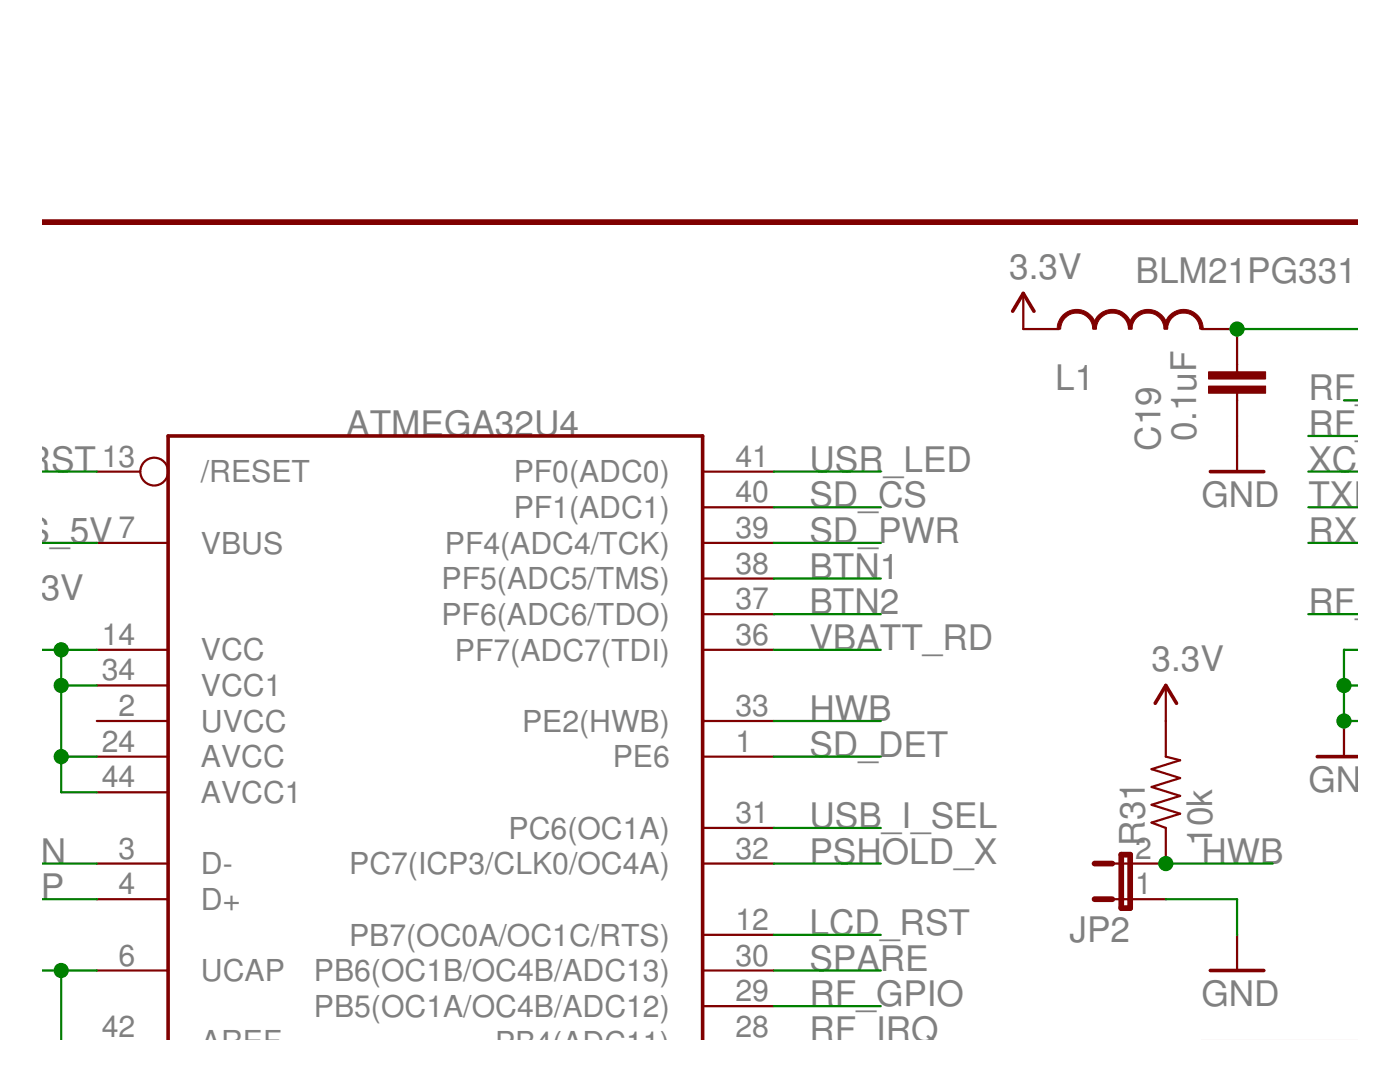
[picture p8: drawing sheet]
<svg xmlns="http://www.w3.org/2000/svg" width="279mm" height="216mm" viewBox="0 0 279 216" stroke-linecap="round" stroke-linejoin="round" font-family="sans-serif">
<g fill="#800000" stroke="#800000" stroke-width=".72">
<path d="M33.5 87h106.7z"/>
<path d="M140.2 87v120.4z"/>
<path d="M33.5 87v120.4z"/>
<path d="M262.9 151h8z"/>
<path d="M204.2 58.5l2.2 3.6z"/>
<path d="M204.2 58.5l-2.1 3.6z"/>
<path d="M241.5 94.1h10.7z"/>
<path d="M241.5 193.7h10.7z"/>
<path d="M232.7 136.8l2.1 3.5z"/>
<path d="M232.7 136.8l-2.2 3.5z"/>
</g>
<g fill="#800000" stroke="#800000" stroke-width=".44">
<path d="M19.3 129.7h14.2z"/>
<path d="M19.3 143.9h14.2z"/>
<path d="M19.3 172.3h14.2z"/>
<path d="M19.3 151h14.2z"/>
<path d="M140.2 172.3h14.3z"/>
<path d="M140.2 165.2h14.3z"/>
<path d="M140.2 193.7h14.3z"/>
<path d="M140.2 200.8h14.3z"/>
<path d="M140.2 186.5h14.3z"/>
<path d="M19.3 94.1h8.7z"/>
<path d="M19.3 179.4h14.2z"/>
<path d="M19.3 193.7h14.2z"/>
<path d="M140.2 143.9h14.3z"/>
<path d="M140.2 94.1h14.3z"/>
<path d="M140.2 101.2h14.3z"/>
<path d="M140.2 108.3h14.3z"/>
<path d="M140.2 115.4h14.3z"/>
<path d="M140.2 122.6h14.3z"/>
<path d="M140.2 129.7h14.3z"/>
<path d="M140.2 151h14.3z"/>
<path d="M19.3 108.3h14.2z"/>
<path d="M19.3 158.1h14.2z"/>
<path d="M19.3 136.8h14.2z"/>
<path d="M268.2 143.9v7.1z"/>
<path d="M204.2 58.5v7.2z"/>
<path d="M204.2 65.7h7.1z"/>
<path d="M239.8 65.7h7.1z"/>
<path d="M246.9 79.9v7.1z"/>
<path d="M246.9 65.7v7.1z"/>
<path d="M246.9 78.5v1.4z"/>
<path d="M246.9 72.8v1.4z"/>
<path d="M246.9 87v7.1z"/>
<path d="M225.5 179.4h7.2z"/>
<path d="M222 179.4h3.5z"/>
<path d="M225.5 172.3h7.2z"/>
<path d="M222 172.3h3.5z"/>
<path d="M246.9 186.5v7.2z"/>
<path d="M232.7 143.9v7.1z"/>
<path d="M232.7 165.2v7.1z"/>
<path d="M229.8 164.1l2.9 1.1z"/>
<path d="M229.8 164.1l5.7-1.7z"/>
<path d="M229.8 160.6l5.7 1.8z"/>
<path d="M229.8 160.6l5.7-1.8z"/>
<path d="M229.8 157l5.7 1.8z"/>
<path d="M229.8 157l5.7-1.7z"/>
<path d="M229.8 153.5l5.7 1.8z"/>
<path d="M229.8 153.5l5.7-1.8z"/>
<path d="M232.7 151l2.8 .7z"/>
<path d="M232.7 136.8v7.1z"/>
</g>
<circle cx="30.8" cy="94.1" r="2.77" fill="none" stroke="#800000" stroke-width=".44"/>
<g fill="#800000" stroke="#800000" stroke-width="1.1">
<path d="M8.5 44.3h262.4z"/>
<path d="M218.4 179.4h3.6z"/>
<path d="M218.4 172.3h3.6z"/>
<path d="M225.5 170.5v10.7z"/>
<path d="M223.8 170.5h1.7z"/>
<path d="M223.8 170.5v10.7z"/>
<path d="M223.8 181.2h1.7z"/>
</g>
<g fill="#800000" stroke="#800000" stroke-width=".2">
<path d="M212.1 62.9a3.8 3.8 0 0 1 2.8-1.2v.8a3.2 3.2 0 0 0-3.2 3.2h-.7v-.3a3.9 3.9 0 0 1 1.1-2.5z" fill-rule="evenodd"/>
<path d="M214.9 61.7a3.9 3.9 0 0 1 3.9 4h-.7a3.2 3.2 0 0 0-3.2-3.2z" fill-rule="evenodd"/>
<path d="M219.2 62.9a3.8 3.8 0 0 1 2.8-1.2v.8a3.2 3.2 0 0 0-3.2 3.2h-.7v-.3a3.9 3.9 0 0 1 1.1-2.5z" fill-rule="evenodd"/>
<path d="M222 61.7a3.9 3.9 0 0 1 3.9 4h-.7a3.2 3.2 0 0 0-3.2-3.2z" fill-rule="evenodd"/>
<path d="M226.3 62.9a3.8 3.8 0 0 1 2.8-1.2v.8a3.2 3.2 0 0 0-3.2 3.2h-.7v-.3a3.9 3.9 0 0 1 1.1-2.5z" fill-rule="evenodd"/>
<path d="M229.1 61.7a3.9 3.9 0 0 1 3.9 4h-.7a3.2 3.2 0 0 0-3.2-3.2z" fill-rule="evenodd"/>
<path d="M233.4 62.9a3.8 3.8 0 0 1 2.8-1.2v.8a3.2 3.2 0 0 0-3.2 3.2h-.7v-.3a3.9 3.9 0 0 1 1.1-2.5z" fill-rule="evenodd"/>
<path d="M236.2 61.7a3.9 3.9 0 0 1 3.9 4h-.7a3.2 3.2 0 0 0-3.2-3.2z" fill-rule="evenodd"/>
</g>
<g fill="#800000" stroke="#800000" stroke-width=".2">
<path d="M241.2 74.2h11.4v1.4h-11.4z"/>
<path d="M241.2 77h11.4v1.5h-11.4z"/>
</g>
<g fill="#008000" stroke="#008000" stroke-width=".44">
<path d="M8.5 108.3h10.8z"/>
<path d="M8.5 179.4h10.8z"/>
<path d="M8.5 172.3h10.8z"/>
<path d="M268.2 136.8v7.1z"/>
<path d="M268.2 129.7v7.1z"/>
<path d="M268.2 129.7h2.7z"/>
<path d="M268.2 136.8h2.7z"/>
<path d="M268.2 143.9h2.7z"/>
<path d="M232.7 179.4h14.2z"/>
<path d="M246.9 179.4v7.1z"/>
<path d="M8.5 94.1h10.8z"/>
<path d="M12.2 129.7h7.1z"/>
<path d="M12.2 129.7v7.1z"/>
<path d="M12.2 136.8h7.1z"/>
<path d="M12.2 136.8v14.2z"/>
<path d="M12.2 151h7.1z"/>
<path d="M12.2 151v7.1z"/>
<path d="M12.2 158.1h7.1z"/>
<path d="M8.5 129.7h3.7z"/>
<path d="M12.2 193.7h7.1z"/>
<path d="M12.2 193.7v13.7z"/>
<path d="M8.5 193.7h3.7z"/>
<path d="M154.5 143.9h21.3z"/>
<path d="M232.7 172.3h21.3z"/>
<path d="M154.5 186.5h21.3z"/>
<path d="M154.5 165.2h21.3z"/>
<path d="M261.1 87h9.8z"/>
<path d="M154.5 101.2h21.3z"/>
<path d="M154.5 151h21.3z"/>
<path d="M154.5 108.3h21.3z"/>
<path d="M268.2 79.9h2.7z"/>
<path d="M261.1 122.6h9.8z"/>
<path d="M154.5 200.8h21.3z"/>
<path d="M246.9 65.7h24z"/>
<path d="M154.5 94.1h21.3z"/>
<path d="M154.5 129.7h21.3z"/>
<path d="M261.1 101.2h9.8z"/>
<path d="M261.1 108.3h9.8z"/>
<path d="M261.1 94.1h9.8z"/>
<path d="M154.5 115.4h21.3z"/>
<path d="M154.5 122.6h21.3z"/>
<path d="M154.5 193.7h21.3z"/>
<path d="M154.5 172.3h21.3z"/>
</g>
<g fill="#008000" stroke="#008000" stroke-width=".2">
<circle cx="268.2" cy="143.9" r="1.42"/>
<circle cx="268.2" cy="136.8" r="1.42"/>
<circle cx="12.2" cy="129.7" r="1.42"/>
<circle cx="12.2" cy="136.8" r="1.42"/>
<circle cx="12.2" cy="151" r="1.42"/>
<circle cx="12.2" cy="193.7" r="1.42"/>
<circle cx="232.7" cy="172.3" r="1.42"/>
<circle cx="246.9" cy="65.7" r="1.42"/>
</g>
<g font-size="7" fill="#808080">
<text x="201.4" y="55.7">3.3V</text>
<text x="226.6" y="56.4">BLM21PG331SN</text>
<text x="210.6" y="77.7">L1</text>
<text x="261.1" y="79.9">RF_IR</text>
<text x="69.1" y="87">ATMEGA32U4</text>
<text x="231.6" y="89.9" transform="rotate(-90 231.6 89.9)">C19</text>
<text x="238.7" y="87.9" transform="rotate(-90 238.7 87.9)">0.1uF</text>
<text x="261.1" y="87">RF_CS</text>
<text x="5.1" y="94.1">RST</text>
<text x="161.6" y="94.1">USR_LED</text>
<text x="261.1" y="94.1">XCK</text>
<text x="161.6" y="101.2">SD_CS</text>
<text x="239.8" y="101.2">GND</text>
<text x="261.1" y="101.2">TXD1</text>
<text x=".2" y="108.3">US_5V</text>
<text x="161.6" y="108.3">SD_PWR</text>
<text x="261.1" y="108.3">RXD1</text>
<text x="2.3" y="119.7">3.3V</text>
<text x="161.6" y="115.4">BTN1</text>
<text x="161.6" y="122.5">BTN2</text>
<text x="261.1" y="122.5">RF_SD</text>
<text x="161.6" y="129.7">VBATT_RD</text>
<text x="229.8" y="133.9">3.3V</text>
<text x="161.6" y="143.9">HWB</text>
<text x="161.6" y="151">SD_DET</text>
<text x="261.1" y="158.1">GND</text>
<text x="161.6" y="165.2">USB_I_SEL</text>
<text x="3.1" y="172.3">DN</text>
<text x="161.6" y="172.3">PSHOLD_X</text>
<text x="228.5" y="168.8" transform="rotate(-90 228.5 168.8)">R31</text>
<text x="239.8" y="172.3">HWB</text>
<text x="241.9" y="168.8" transform="rotate(-90 241.9 168.8)">10k</text>
<text x="3.1" y="179.4">DP</text>
<text x="161.6" y="186.5">LCD_RST</text>
<text x="213.4" y="188">JP2</text>
<text x="161.6" y="193.7">SPARE</text>
<text x="161.6" y="200.8">RF_GPIO</text>
<text x="239.8" y="200.8">GND</text>
<text x="161.6" y="207.9">RF_IRQ</text>
</g>
<g font-size="6" fill="#808080">
<text x="20.3" y="93.1">13</text>
<text x="146.8" y="93.1">41</text>
<text x="40.1" y="96.2">/RESET</text>
<text x="102.5" y="96.2">PF0(ADC0)</text>
<text x="146.8" y="100.2">40</text>
<text x="23.7" y="107.3">7</text>
<text x="102.5" y="103.4">PF1(ADC1)</text>
<text x="146.8" y="107.3">39</text>
<text x="40.1" y="110.5">VBUS</text>
<text x="88.8" y="110.5">PF4(ADC4/TCK)</text>
<text x="88.1" y="117.6">PF5(ADC5/TMS)</text>
<text x="146.8" y="114.4">38</text>
<text x="88.1" y="124.7">PF6(ADC6/TDO)</text>
<text x="146.8" y="121.5">37</text>
<text x="20.3" y="128.7">14</text>
<text x="40.1" y="131.8">VCC</text>
<text x="90.8" y="131.8">PF7(ADC7(TDI)</text>
<text x="146.8" y="128.7">36</text>
<text x="20.3" y="135.8">34</text>
<text x="23.7" y="142.9">2</text>
<text x="40.1" y="138.9">VCC1</text>
<text x="146.8" y="142.9">33</text>
<text x="20.3" y="150">24</text>
<text x="40.1" y="146">UVCC</text>
<text x="104.2" y="146">PE2(HWB)</text>
<text x="146.8" y="150">1</text>
<text x="40.1" y="153.1">AVCC</text>
<text x="122.3" y="153.1">PE6</text>
<text x="20.3" y="157.1">44</text>
<text x="40.1" y="160.2">AVCC1</text>
<text x="101.5" y="167.4">PC6(OC1A)</text>
<text x="146.8" y="164.2">31</text>
<text x="23.7" y="171.3">3</text>
<text x="146.8" y="171.3">32</text>
<text x="226.6" y="171.3">2</text>
<text x="23.7" y="178.4">4</text>
<text x="40.1" y="174.5">D-</text>
<text x="69.7" y="174.5">PC7(ICP3/CLK0/OC4A)</text>
<text x="226.6" y="178.4">1</text>
<text x="40.1" y="181.6">D+</text>
<text x="146.8" y="185.5">12</text>
<text x="69.7" y="188.7">PB7(OC0A/OC1C/RTS)</text>
<text x="23.7" y="192.7">6</text>
<text x="40.1" y="195.8">UCAP</text>
<text x="62.6" y="195.8">PB6(OC1B/OC4B/ADC13)</text>
<text x="146.8" y="192.7">30</text>
<text x="62.6" y="202.9">PB5(OC1A/OC4B/ADC12)</text>
<text x="146.8" y="199.8">29</text>
<text x="20.3" y="206.9">42</text>
<text x="146.8" y="206.9">28</text>
<text x="40.1" y="210">AREF</text>
<text x="98.8" y="210">PB4(ADC11)</text>
</g>
</svg>
